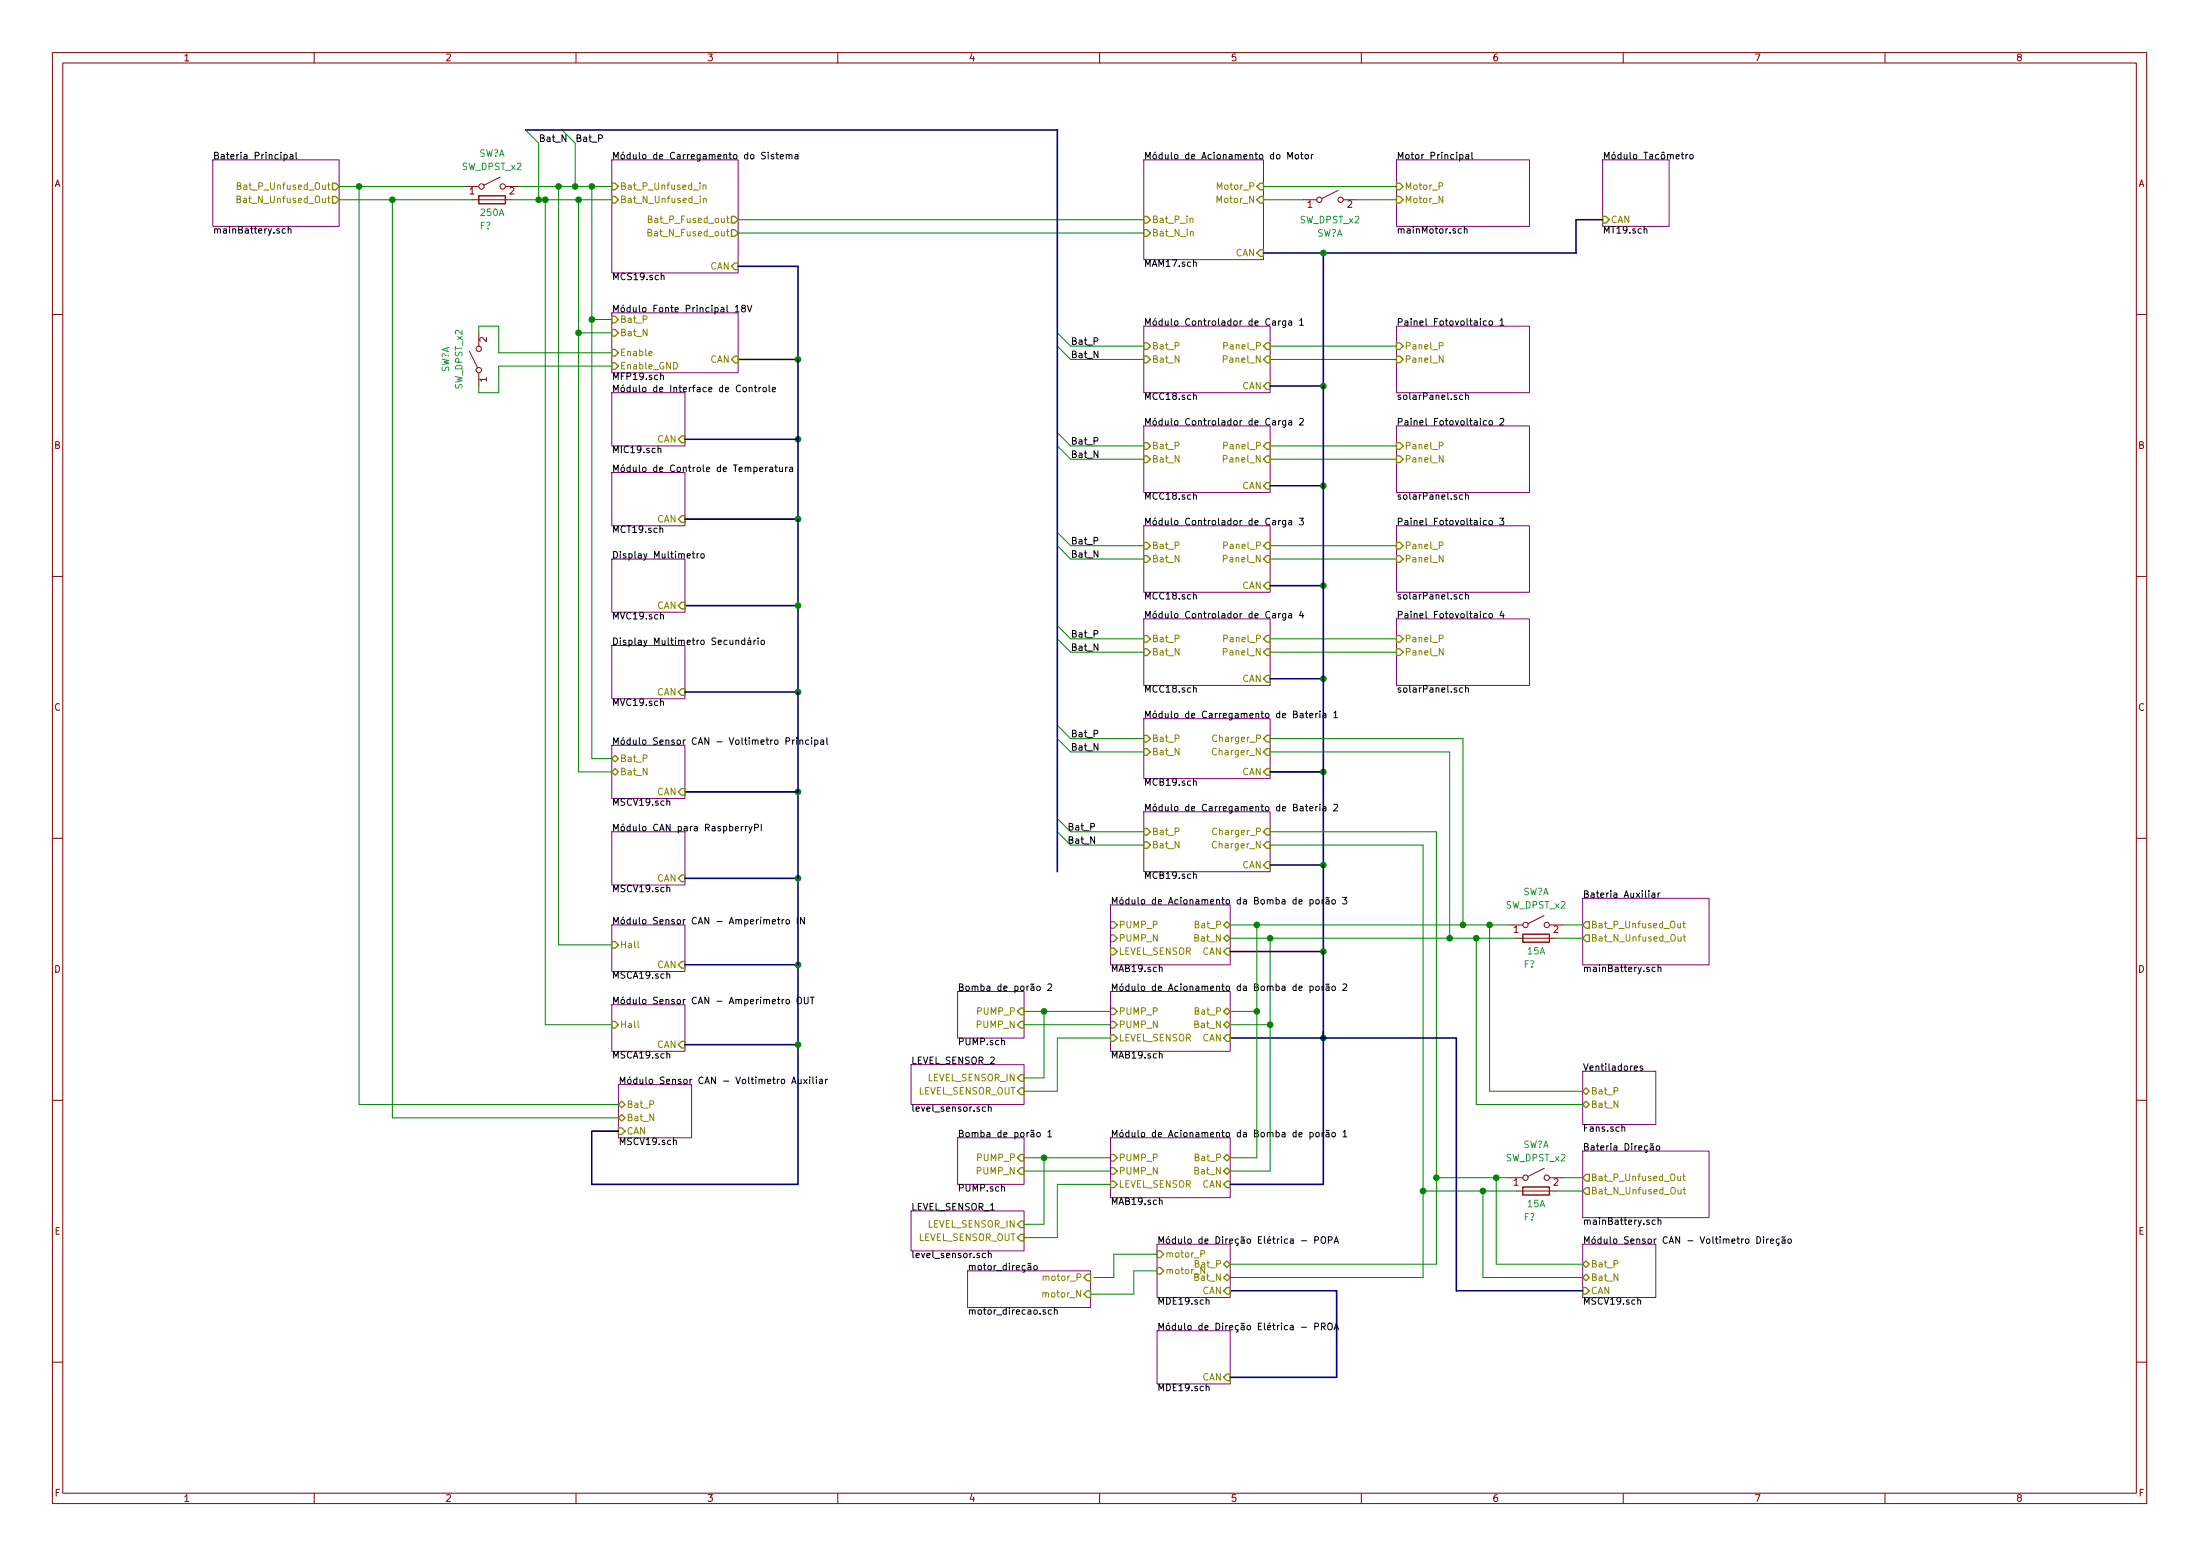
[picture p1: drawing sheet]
EESchema Schematic File Version 4
LIBS:schematics-cache
EELAYER 29 0
EELAYER END
$Descr A3 16535 11693
encoding utf-8
Sheet 1 40
Title ""
Date ""
Rev ""
Comp ""
Comment1 ""
Comment2 ""
Comment3 ""
Comment4 ""
$EndDescr
$Sheet
S 1600 1200 950  500 
U 5CCD4ED0
F0 "Bateria Principal" 50
F1 "mainBattery.sch" 50
F2 "Bat_P_Unfused_Out" O R 2550 1400 50 
F3 "Bat_N_Unfused_Out" O R 2550 1500 50 
$EndSheet
$Sheet
S 4600 1200 950  850 
U 5CCE23EC
F0 "Módulo de Carregamento do Sistema" 50
F1 "MCS19.sch" 50
F2 "Bat_P_Unfused_in" I L 4600 1400 50 
F3 "Bat_N_Unfused_in" I L 4600 1500 50 
F4 "Bat_P_Fused_out" O R 5550 1650 50 
F5 "Bat_N_Fused_out" O R 5550 1750 50 
F6 "CAN" I R 5550 2000 50 
$EndSheet
$Sheet
S 8600 1200 900  750 
U 5CCE2823
F0 "Módulo de Acionamento do Motor" 50
F1 "MAM17.sch" 50
F2 "Bat_P_in" I L 8600 1650 50 
F3 "Bat_N_in" I L 8600 1750 50 
F4 "Motor_P" I R 9500 1400 50 
F5 "Motor_N" I R 9500 1500 50 
F6 "CAN" I R 9500 1900 50 
$EndSheet
$Sheet
S 10500 1200 1000 500 
U 5CCE6749
F0 "Motor Principal" 50
F1 "mainMotor.sch" 50
F2 "Motor_P" I L 10500 1400 50 
F3 "Motor_N" I L 10500 1500 50 
$EndSheet
Wire Wire Line
	10500 1400 9500 1400
Wire Wire Line
	9500 1500 9800 1500
$Sheet
S 10500 3950 1000 500 
U 5CCE7E0A
F0 "Painel Fotovoltaico 3" 50
F1 "solarPanel.sch" 50
F2 "Panel_P" I L 10500 4100 50 
F3 "Panel_N" I L 10500 4200 50 
$EndSheet
$Sheet
S 10500 4650 1000 500 
U 5CCE81F4
F0 "Painel Fotovoltaico 4" 50
F1 "solarPanel.sch" 50
F2 "Panel_P" I L 10500 4800 50 
F3 "Panel_N" I L 10500 4900 50 
$EndSheet
Wire Wire Line
	4600 7700 4100 7700
Wire Wire Line
	4600 7100 4200 7100
$Sheet
S 4600 6950 550  350 
U 5CCE35CC
F0 "Módulo Sensor CAN - Amperímetro IN" 50
F1 "MSCA19.sch" 50
F2 "Hall" I L 4600 7100 50 
F3 "CAN" I R 5150 7250 50 
$EndSheet
$Sheet
S 4600 7550 550  350 
U 5CCE3650
F0 "Módulo Sensor CAN - Amperímetro OUT" 50
F1 "MSCA19.sch" 50
F2 "Hall" I L 4600 7700 50 
F3 "CAN" I R 5150 7850 50 
$EndSheet
$Sheet
S 12050 1200 500  500 
U 5CE20002
F0 "Módulo Tacômetro" 50
F1 "MT19.sch" 50
F2 "CAN" I L 12050 1650 50 
$EndSheet
$Sheet
S 10500 2450 1000 500 
U 5CCE7104
F0 "Painel Fotovoltaico 1" 50
F1 "solarPanel.sch" 50
F2 "Panel_P" I L 10500 2600 50 
F3 "Panel_N" I L 10500 2700 50 
$EndSheet
$Sheet
S 10500 3200 1000 500 
U 5CCE7A17
F0 "Painel Fotovoltaico 2" 50
F1 "solarPanel.sch" 50
F2 "Panel_P" I L 10500 3350 50 
F3 "Panel_N" I L 10500 3450 50 
$EndSheet
$Sheet
S 8600 5400 950  450 
U 5CCF68BC
F0 "Módulo de Carregamento de Bateria 1" 50
F1 "MCB19.sch" 50
F2 "Bat_P" I L 8600 5550 50 
F3 "Bat_N" I L 8600 5650 50 
F4 "Charger_P" I R 9550 5550 50 
F5 "Charger_N" I R 9550 5650 50 
F6 "CAN" I R 9550 5800 50 
$EndSheet
Wire Wire Line
	9550 4900 10500 4900
Wire Wire Line
	10500 4800 9550 4800
$Sheet
S 8600 4650 950  500 
U 5CCE81F0
F0 "Módulo Controlador de Carga 4" 50
F1 "MCC18.sch" 50
F2 "Panel_P" I R 9550 4800 50 
F3 "Panel_N" I R 9550 4900 50 
F4 "Bat_P" I L 8600 4800 50 
F5 "Bat_N" I L 8600 4900 50 
F6 "CAN" I R 9550 5100 50 
$EndSheet
Wire Wire Line
	9550 4200 10500 4200
Wire Wire Line
	10500 4100 9550 4100
$Sheet
S 8600 3950 950  500 
U 5CCE7E06
F0 "Módulo Controlador de Carga 3" 50
F1 "MCC18.sch" 50
F2 "Panel_P" I R 9550 4100 50 
F3 "Panel_N" I R 9550 4200 50 
F4 "Bat_P" I L 8600 4100 50 
F5 "Bat_N" I L 8600 4200 50 
F6 "CAN" I R 9550 4400 50 
$EndSheet
Wire Wire Line
	9550 3450 10500 3450
Wire Wire Line
	10500 3350 9550 3350
$Sheet
S 8600 3200 950  500 
U 5CCE7A13
F0 "Módulo Controlador de Carga 2" 50
F1 "MCC18.sch" 50
F2 "Panel_P" I R 9550 3350 50 
F3 "Panel_N" I R 9550 3450 50 
F4 "Bat_P" I L 8600 3350 50 
F5 "Bat_N" I L 8600 3450 50 
F6 "CAN" I R 9550 3650 50 
$EndSheet
Wire Wire Line
	9550 2700 10500 2700
Wire Wire Line
	10500 2600 9550 2600
$Sheet
S 8600 2450 950  500 
U 5CCE60F1
F0 "Módulo Controlador de Carga 1" 50
F1 "MCC18.sch" 50
F2 "Panel_P" I R 9550 2600 50 
F3 "Panel_N" I R 9550 2700 50 
F4 "Bat_P" I L 8600 2600 50 
F5 "Bat_N" I L 8600 2700 50 
F6 "CAN" I R 9550 2900 50 
$EndSheet
$Sheet
S 4600 6250 550  400 
U 5CE2020F
F0 "Módulo CAN para RaspberryPI" 50
F1 "MSCV19.sch" 50
F2 "CAN" I R 5150 6600 50 
$EndSheet
$Sheet
S 4600 2950 550  400 
U 5CE2052D
F0 "Módulo de Interface de Controle" 50
F1 "MIC19.sch" 50
F2 "CAN" I R 5150 3300 50 
$EndSheet
$Sheet
S 4600 3550 550  400 
U 5CE20539
F0 "Módulo de Controle de Temperatura" 50
F1 "MCT19.sch" 50
F2 "CAN" I R 5150 3900 50 
$EndSheet
Wire Bus Line
	5550 2000 6000 2000
Wire Bus Line
	6000 7250 5150 7250
Wire Bus Line
	5150 7850 6000 7850
Wire Bus Line
	6000 7850 6000 7250
Connection ~ 6000 7250
Wire Bus Line
	5150 6600 6000 6600
Wire Bus Line
	6000 6600 6000 7250
Wire Bus Line
	5150 3900 6000 3900
Connection ~ 6000 3300
Wire Bus Line
	6000 3300 6000 3900
Wire Bus Line
	5150 3300 6000 3300
Wire Bus Line
	9500 1900 9950 1900
Wire Bus Line
	9950 1900 9950 2900
Wire Bus Line
	9550 5800 9950 5800
Connection ~ 9950 5800
Wire Bus Line
	9550 5100 9950 5100
Connection ~ 9950 5100
Wire Bus Line
	9950 5100 9950 5800
Wire Bus Line
	9550 4400 9950 4400
Connection ~ 9950 4400
Wire Bus Line
	9950 4400 9950 5100
Wire Bus Line
	9550 3650 9950 3650
Connection ~ 9950 3650
Wire Bus Line
	9950 3650 9950 4400
Wire Bus Line
	9550 2900 9950 2900
Connection ~ 9950 2900
Wire Bus Line
	9950 2900 9950 3650
Wire Bus Line
	12050 1650 11850 1650
Wire Bus Line
	11850 1650 11850 1900
Wire Bus Line
	11850 1900 9950 1900
Connection ~ 9950 1900
Connection ~ 6000 3900
Connection ~ 6000 6600
Wire Bus Line
	6000 3900 6000 4550
Wire Bus Line
	5150 4550 6000 4550
Wire Bus Line
	6000 5950 6000 6600
Connection ~ 6000 5950
Wire Bus Line
	5150 5950 6000 5950
$Sheet
S 4600 4200 550  400 
U 5CE203D7
F0 "Display Multímetro" 50
F1 "MVC19.sch" 50
F2 "CAN" I R 5150 4550 50 
$EndSheet
$Sheet
S 4600 5600 550  400 
U 5CCE3151
F0 "Módulo Sensor CAN - Voltimetro Principal" 50
F1 "MSCV19.sch" 50
F2 "Bat_P" T L 4600 5700 50 
F3 "Bat_N" T L 4600 5800 50 
F4 "CAN" I R 5150 5950 50 
$EndSheet
Wire Bus Line
	10050 9700 10050 10350
Wire Bus Line
	9250 9700 10050 9700
$Sheet
S 8700 10000 550  400 
U 5CE3E9F1
F0 "Módulo de Direção Elétrica - PROA" 50
F1 "MDE19.sch" 50
F2 "CAN" I R 9250 10350 50 
$EndSheet
$Sheet
S 8700 9350 550  400 
U 5CE24955
F0 "Módulo de Direção Elétrica - POPA" 50
F1 "MDE19.sch" 50
F2 "Bat_P" T R 9250 9500 50 
F3 "Bat_N" T R 9250 9600 50 
F4 "CAN" I R 9250 9700 50 
F5 "motor_P" I L 8700 9425 50 
F6 "motor_N" I L 8700 9550 50 
$EndSheet
Wire Bus Line
	9950 5800 9950 6500
Connection ~ 9950 7800
$Sheet
S 8600 6100 950  450 
U 5DC34F07
F0 "Módulo de Carregamento de Bateria 2" 50
F1 "MCB19.sch" 50
F2 "Bat_P" I L 8600 6250 50 
F3 "Bat_N" I L 8600 6350 50 
F4 "Charger_P" I R 9550 6250 50 
F5 "Charger_N" I R 9550 6350 50 
F6 "CAN" I R 9550 6500 50 
$EndSheet
Wire Bus Line
	9550 6500 9950 6500
Connection ~ 9950 6500
$Sheet
S 11900 6750 950  500 
U 5DC3DF9F
F0 "Bateria Auxiliar" 50
F1 "mainBattery.sch" 50
F2 "Bat_P_Unfused_Out" O L 11900 6950 50 
F3 "Bat_N_Unfused_Out" O L 11900 7050 50 
$EndSheet
Wire Wire Line
	11900 6950 11750 6950
Wire Wire Line
	11900 7050 11700 7050
Wire Wire Line
	9550 7050 9550 7700
$Sheet
S 11900 8650 950  500 
U 5DC4E327
F0 "Bateria Direção" 50
F1 "mainBattery.sch" 50
F2 "Bat_P_Unfused_Out" O L 11900 8850 50 
F3 "Bat_N_Unfused_Out" O L 11900 8950 50 
$EndSheet
Wire Wire Line
	9550 5550 11000 5550
Wire Wire Line
	11000 5550 11000 6950
Connection ~ 11000 6950
Wire Wire Line
	11000 6950 9450 6950
Wire Wire Line
	9550 5650 10900 5650
Wire Wire Line
	10900 5650 10900 7050
Connection ~ 10900 7050
Wire Wire Line
	10900 7050 9550 7050
Wire Wire Line
	9550 6250 10800 6250
Wire Wire Line
	10800 6250 10800 8850
Wire Wire Line
	10700 8950 10700 6350
Wire Wire Line
	10700 6350 9550 6350
$Sheet
S 4650 8150 550  400 
U 5DC80323
F0 "Módulo Sensor CAN - Voltimetro Auxiliar" 50
F1 "MSCV19.sch" 50
F2 "Bat_P" T L 4650 8300 50 
F3 "Bat_N" T L 4650 8400 50 
F4 "CAN" I L 4650 8500 50 
$EndSheet
Connection ~ 11200 6950
Wire Wire Line
	11200 6950 11000 6950
Connection ~ 11100 7050
Wire Wire Line
	11100 7050 10900 7050
$Sheet
S 11900 9350 550  400 
U 5DC96438
F0 "Módulo Sensor CAN - Voltimetro Direção" 50
F1 "MSCV19.sch" 50
F2 "Bat_P" T L 11900 9500 50 
F3 "Bat_N" T L 11900 9600 50 
F4 "CAN" I L 11900 9700 50 
$EndSheet
Wire Wire Line
	11900 8950 11700 8950
Wire Wire Line
	11900 9600 11150 9600
Wire Wire Line
	11900 9500 11250 9500
Wire Wire Line
	11150 9600 11150 8950
Wire Wire Line
	11250 9500 11250 8850
Connection ~ 11150 8950
Connection ~ 11250 8850
Wire Wire Line
	11250 8850 11350 8850
$Comp
L Device:Fuse F?
U 1 1
P 3700 1500
F 0 "F?" V 3500 1550 50  0000 C CNN
F 1 "250A" V 3600 1500 50  0000 C CNN
F 2 "" V 3630 1500 50  0001 C CNN
F 3 "~" H 3700 1500 50  0001 C CNN
	1    3700 1500
	0    -1   -1   0   
$EndComp
$Comp
L Switch:SW_DPST_x2 SW?
U 1 1
P 3700 1400
F 0 "SW?" H 3700 1650 50  0000 C CNN
F 1 "SW_DPST_x2" H 3700 1550 50  0000 C CNN
F 2 "" H 3700 1400 50  0001 C CNN
F 3 "~" H 3700 1400 50  0001 C CNN
	1    3700 1400
	1    0    0    -1  
$EndComp
$Comp
L Device:Fuse F?
U 1 1
P 11550 7050
F 0 "F?" V 11350 7100 50  0000 C CNN
F 1 "15A" V 11450 7050 50  0000 C CNN
F 2 "" V 11480 7050 50  0001 C CNN
F 3 "~" H 11550 7050 50  0001 C CNN
	1    11550 7050
	0    -1   -1   0   
$EndComp
$Comp
L Switch:SW_DPST_x2 SW?
U 1 1
P 11550 6950
F 0 "SW?" H 11550 7200 50  0000 C CNN
F 1 "SW_DPST_x2" H 11550 7100 50  0000 C CNN
F 2 "" H 11550 6950 50  0001 C CNN
F 3 "~" H 11550 6950 50  0001 C CNN
	1    11550 6950
	1    0    0    -1  
$EndComp
Wire Wire Line
	11400 7050 11100 7050
Wire Wire Line
	11350 6950 11200 6950
$Comp
L Device:Fuse F?
U 1 1
P 11550 8950
F 0 "F?" V 11350 9000 50  0000 C CNN
F 1 "15A" V 11450 8950 50  0000 C CNN
F 2 "" V 11480 8950 50  0001 C CNN
F 3 "~" H 11550 8950 50  0001 C CNN
	1    11550 8950
	0    -1   -1   0   
$EndComp
$Comp
L Switch:SW_DPST_x2 SW?
U 1 1
P 11550 8850
F 0 "SW?" H 11550 9100 50  0000 C CNN
F 1 "SW_DPST_x2" H 11550 9000 50  0000 C CNN
F 2 "" H 11550 8850 50  0001 C CNN
F 3 "~" H 11550 8850 50  0001 C CNN
	1    11550 8850
	1    0    0    -1  
$EndComp
Wire Wire Line
	11400 8950 11150 8950
Wire Wire Line
	11750 8850 11900 8850
$Sheet
S 11900 8050 550  400 
U 5DCFE416
F0 "Ventiladores" 50
F1 "Fans.sch" 50
F2 "Bat_P" T L 11900 8200 50 
F3 "Bat_N" T L 11900 8300 50 
$EndSheet
$Comp
L Switch:SW_DPST_x2 SW?
U 1 1
P 10000 1500
F 0 "SW?" H 10000 1250 50  0000 C CNN
F 1 "SW_DPST_x2" H 10000 1350 50  0000 C CNN
F 2 "" H 10000 1500 50  0001 C CNN
F 3 "~" H 10000 1500 50  0001 C CNN
	1    10000 1500
	1    0    0    -1  
$EndComp
Wire Wire Line
	10200 1500 10500 1500
Wire Wire Line
	4450 5700 4600 5700
Wire Wire Line
	4600 5800 4350 5800
Wire Wire Line
	3850 1500 4050 1500
Wire Wire Line
	4450 1400 4450 2400
Connection ~ 4450 1400
Wire Wire Line
	4450 1400 4600 1400
Wire Wire Line
	4350 1500 4350 2500
Connection ~ 4350 1500
Wire Wire Line
	4350 1500 4600 1500
Wire Wire Line
	4200 1400 4200 7100
Connection ~ 4200 1400
Wire Wire Line
	4200 1400 4325 1400
Wire Wire Line
	4100 1500 4100 7700
Connection ~ 4100 1500
Wire Wire Line
	4100 1500 4350 1500
Wire Bus Line
	6000 4550 6000 5200
Connection ~ 6000 4550
$Sheet
S 4600 4850 550  400 
U 5DD716FA
F0 "Display Multímetro Secundário" 50
F1 "MVC19.sch" 50
$EndSheet
Text HLabel 5150 5200 0    50   Output ~ 0
CAN
Wire Bus Line
	5150 5200 6000 5200
Connection ~ 6000 5200
Wire Bus Line
	6000 5200 6000 5950
Text HLabel 8350 8700 2    50   Output ~ 0
PUMP_P
$Sheet
S 7200 8550 500  350 
U 5DD76A89
F0 "Bomba de porão 1" 50
F1 "PUMP.sch" 50
$EndSheet
Text HLabel 8350 8800 2    50   Output ~ 0
PUMP_N
$Sheet
S 8350 8550 900  450 
U 5CE20542
F0 "Módulo de Acionamento da Bomba de porão 1" 50
F1 "MAB19.sch" 50
F2 "Bat_P" T R 9250 8700 50 
F3 "Bat_N" T R 9250 8800 50 
F4 "CAN" I R 9250 8900 50 
$EndSheet
Wire Bus Line
	9250 8900 9950 8900
Wire Bus Line
	9250 7800 9950 7800
Wire Wire Line
	9250 7600 9450 7600
Wire Wire Line
	9250 7700 9550 7700
Wire Wire Line
	9250 8700 9450 8700
Wire Wire Line
	9250 8800 9550 8800
Text HLabel 7700 8700 0    50   Output ~ 0
PUMP_P
Text HLabel 7700 8800 0    50   Output ~ 0
PUMP_N
Wire Wire Line
	10800 8850 11250 8850
Wire Wire Line
	11200 8200 11900 8200
Wire Wire Line
	11100 8300 11900 8300
Wire Bus Line
	9250 10350 10050 10350
Wire Bus Line
	11900 9700 10950 9700
Wire Bus Line
	10950 9700 10950 7800
Wire Bus Line
	10950 7800 9950 7800
Text HLabel 8350 8900 2    50   Output ~ 0
LEVEL_SENSOR
Text HLabel 8350 7600 2    50   Output ~ 0
PUMP_P
$Sheet
S 7200 7450 500  350 
U 5DDBBBED
F0 "Bomba de porão 2" 50
F1 "PUMP.sch" 50
$EndSheet
Text HLabel 8350 7700 2    50   Output ~ 0
PUMP_N
$Sheet
S 8350 7450 900  450 
U 5DDBBBF3
F0 "Módulo de Acionamento da Bomba de porão 2" 50
F1 "MAB19.sch" 50
F2 "Bat_P" T R 9250 7600 50 
F3 "Bat_N" T R 9250 7700 50 
F4 "CAN" I R 9250 7800 50 
$EndSheet
Text HLabel 8350 7800 2    50   Output ~ 0
LEVEL_SENSOR
Text HLabel 7700 7600 0    50   Output ~ 0
PUMP_P
Text HLabel 7700 7700 0    50   Output ~ 0
PUMP_N
Text HLabel 8350 6950 2    50   Output ~ 0
PUMP_P
Text HLabel 8350 7050 2    50   Output ~ 0
PUMP_N
$Sheet
S 8350 6800 900  450 
U 5DDC9883
F0 "Módulo de Acionamento da Bomba de porão 3" 50
F1 "MAB19.sch" 50
F2 "Bat_P" T R 9250 6950 50 
F3 "Bat_N" T R 9250 7050 50 
F4 "CAN" I R 9250 7150 50 
$EndSheet
Text HLabel 8350 7150 2    50   Output ~ 0
LEVEL_SENSOR
Wire Bus Line
	9250 7150 9950 7150
Wire Bus Line
	9950 6500 9950 7150
Connection ~ 9950 7150
Wire Bus Line
	9950 7150 9950 7800
Wire Wire Line
	9250 7050 9550 7050
Connection ~ 9550 7050
Wire Wire Line
	9250 6950 9450 6950
Connection ~ 9450 6950
Wire Wire Line
	7700 8800 8350 8800
Wire Wire Line
	7700 8700 7850 8700
Wire Wire Line
	7700 7700 8350 7700
$Sheet
S 6850 9100 850  300 
U 5DDF52D7
F0 "LEVEL_SENSOR_1" 50
F1 "level_sensor.sch" 50
F2 "LEVEL_SENSOR_IN" I R 7700 9200 50 
F3 "LEVEL_SENSOR_OUT" I R 7700 9300 50 
$EndSheet
Wire Wire Line
	7700 9200 7850 9200
Wire Wire Line
	7850 9200 7850 8700
Connection ~ 7850 8700
Wire Wire Line
	7850 8700 8350 8700
Wire Wire Line
	7700 9300 7950 9300
Wire Wire Line
	7950 9300 7950 8900
Wire Wire Line
	7950 8900 8350 8900
$Sheet
S 6850 8000 850  300 
U 5DE04EA5
F0 "LEVEL_SENSOR_2" 50
F1 "level_sensor.sch" 50
F2 "LEVEL_SENSOR_IN" I R 7700 8100 50 
F3 "LEVEL_SENSOR_OUT" I R 7700 8200 50 
$EndSheet
Wire Wire Line
	9450 6950 9450 7600
Connection ~ 9450 7600
Wire Wire Line
	9450 7600 9450 8700
Wire Wire Line
	9550 7700 9550 8800
Connection ~ 9550 7700
Wire Bus Line
	9950 7800 9950 7750
Wire Bus Line
	9950 7800 9950 8900
Wire Wire Line
	7950 7800 8350 7800
Wire Wire Line
	7700 8200 7950 8200
Wire Wire Line
	7950 8200 7950 7800
Wire Wire Line
	7700 7600 7850 7600
Wire Wire Line
	7850 8100 7850 7600
Wire Wire Line
	7700 8100 7850 8100
Connection ~ 7850 7600
Wire Wire Line
	7850 7600 8350 7600
Wire Wire Line
	10700 8950 11150 8950
Wire Wire Line
	9250 9500 10800 9500
Wire Wire Line
	10800 9500 10800 8850
Connection ~ 10800 8850
Wire Wire Line
	9250 9600 10700 9600
Wire Wire Line
	10700 9600 10700 8950
Connection ~ 10700 8950
Wire Bus Line
	6000 2000 6000 2700
Wire Bus Line
	5550 2700 6000 2700
Connection ~ 6000 2700
Wire Bus Line
	6000 2700 6000 3300
$Sheet
S 4600 2350 950  450 
U 5CE20376
F0 "Módulo Fonte Principal 18V" 50
F1 "MFP19.sch" 50
F2 "CAN" I R 5550 2700 50 
F3 "Bat_P" I L 4600 2400 50 
F4 "Bat_N" I L 4600 2500 50 
F5 "Enable_GND" I L 4600 2750 50 
F6 "Enable" I L 4600 2650 50 
$EndSheet
Wire Wire Line
	4600 2500 4350 2500
Connection ~ 4350 2500
Wire Wire Line
	4350 2500 4350 5800
Wire Wire Line
	4600 2400 4450 2400
Connection ~ 4450 2400
Wire Wire Line
	4450 2400 4450 5700
$Comp
L Switch:SW_DPST_x2 SW?
U 1 1
P 3600 2700
F 0 "SW?" H 3600 2950 50  0000 C CNN
F 1 "SW_DPST_x2" H 3600 2850 50  0000 C CNN
F 2 "" H 3600 2700 50  0001 C CNN
F 3 "~" H 3600 2700 50  0001 C CNN
	1    3600 2700
	0    -1   -1   0   
$EndComp
Wire Wire Line
	4600 2650 3750 2650
Wire Wire Line
	3750 2650 3750 2450
Wire Wire Line
	3750 2450 3600 2450
Wire Wire Line
	3600 2450 3600 2500
Wire Wire Line
	4600 2750 3750 2750
Wire Wire Line
	3750 2750 3750 2950
Wire Wire Line
	3750 2950 3600 2950
Wire Wire Line
	3600 2950 3600 2900
Wire Wire Line
	5550 1650 8600 1650
Wire Wire Line
	5550 1750 8600 1750
Entry Wire Line
	7950 2500 8050 2600
Wire Wire Line
	8050 2600 8600 2600
Text Label 8050 2600 0    50   ~ 0
Bat_P
Entry Wire Line
	7950 2600 8050 2700
Wire Wire Line
	8050 2700 8600 2700
Text Label 8050 2700 0    50   ~ 0
Bat_N
Entry Wire Line
	7950 3250 8050 3350
Wire Wire Line
	8050 3350 8600 3350
Entry Wire Line
	7950 3350 8050 3450
Wire Wire Line
	8050 3450 8600 3450
Entry Wire Line
	7950 4000 8050 4100
Wire Wire Line
	8050 4100 8600 4100
Entry Wire Line
	7950 4100 8050 4200
Wire Wire Line
	8050 4200 8600 4200
Entry Wire Line
	7950 4700 8050 4800
Entry Wire Line
	7950 4800 8050 4900
Wire Wire Line
	8050 4800 8600 4800
Wire Wire Line
	8050 4900 8600 4900
Entry Wire Line
	7950 5450 8050 5550
Entry Wire Line
	7950 5550 8050 5650
Wire Wire Line
	8050 5550 8600 5550
Wire Wire Line
	8050 5650 8600 5650
Entry Wire Line
	7950 6150 8050 6250
Entry Wire Line
	7950 6250 8050 6350
Wire Wire Line
	8050 6250 8600 6250
Text Label 8050 3350 0    50   ~ 0
Bat_P
Text Label 8050 4100 0    50   ~ 0
Bat_P
Text Label 8050 4800 0    50   ~ 0
Bat_P
Text Label 8050 5550 0    50   ~ 0
Bat_P
Text Label 8025 6250 0    50   ~ 0
Bat_P
Text Label 8050 3450 0    50   ~ 0
Bat_N
Text Label 8050 4200 0    50   ~ 0
Bat_N
Text Label 8050 4900 0    50   ~ 0
Bat_N
Text Label 8050 5650 0    50   ~ 0
Bat_N
Wire Wire Line
	8050 6350 8600 6350
Text Label 8025 6350 0    50   ~ 0
Bat_N
Entry Wire Line
	3950 975  4050 1075
Entry Wire Line
	4225 975  4325 1075
Wire Wire Line
	4325 1075 4325 1400
Connection ~ 4325 1400
Wire Wire Line
	4325 1400 4450 1400
Wire Wire Line
	3900 1400 4200 1400
Wire Wire Line
	4050 1075 4050 1500
Connection ~ 4050 1500
Wire Wire Line
	4050 1500 4100 1500
Text Label 4325 1075 0    50   ~ 0
Bat_P
Text Label 4050 1075 0    50   ~ 0
Bat_N
$Sheet
S 7275 9550 925  275 
U 5E2AED8D
F0 "motor_direção" 50
F1 "motor_direcao.sch" 50
F2 "motor_P" I R 8200 9600 50 
F3 "motor_N" I R 8200 9725 50 
$EndSheet
Wire Wire Line
	8225 9600 8375 9600
Wire Wire Line
	8375 9600 8375 9425
Wire Wire Line
	8375 9425 8700 9425
Wire Wire Line
	8200 9725 8525 9725
Wire Wire Line
	8525 9725 8525 9550
Wire Wire Line
	8525 9550 8700 9550
Wire Wire Line
	11100 7050 11100 8300
Wire Wire Line
	11200 6950 11200 8200
Wire Bus Line
	4650 8500 4450 8500
Wire Bus Line
	4450 8500 4450 8900
Wire Bus Line
	4450 8900 6000 8900
Wire Bus Line
	6000 8900 6000 7850
Connection ~ 6000 7850
Wire Wire Line
	2550 1400 2700 1400
Wire Wire Line
	2550 1500 2950 1500
Wire Wire Line
	2700 1400 2700 8300
Wire Wire Line
	2700 8300 4650 8300
Connection ~ 2700 1400
Wire Wire Line
	2700 1400 3500 1400
Wire Wire Line
	4650 8400 2950 8400
Wire Wire Line
	2950 8400 2950 1500
Connection ~ 2950 1500
Wire Wire Line
	2950 1500 3550 1500
Wire Bus Line
	3950 975  7950 975 
Wire Bus Line
	7950 975  7950 6550
$EndSCHEMATC
